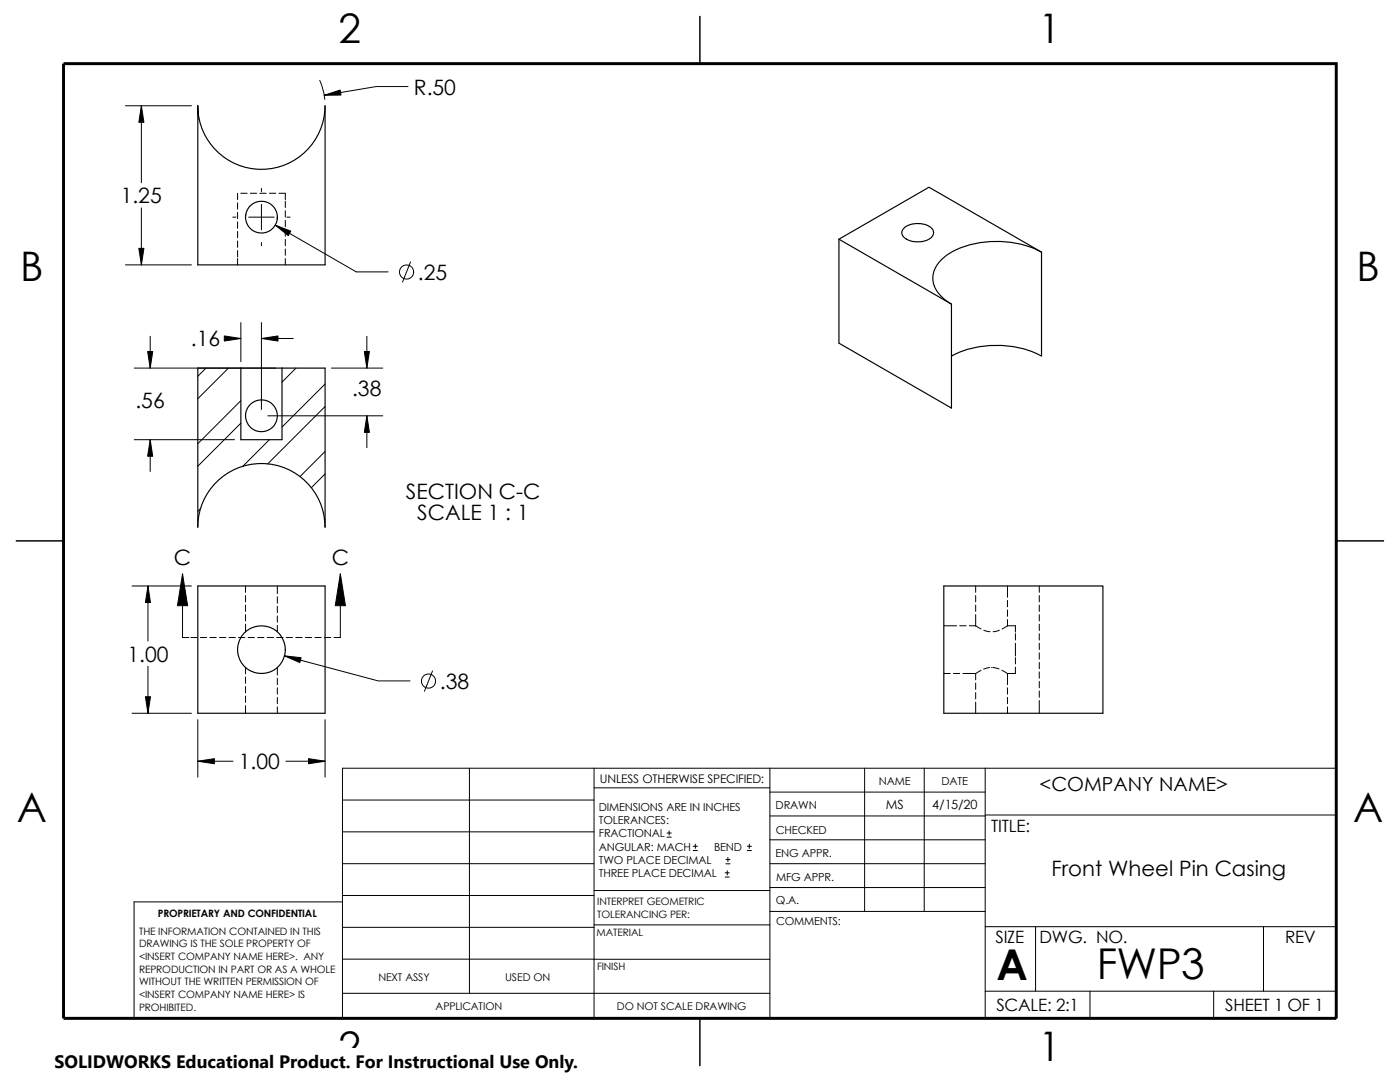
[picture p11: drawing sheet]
<svg xmlns="http://www.w3.org/2000/svg" width="279mm" height="216mm" viewBox="0 0 279 216" stroke-linecap="round" stroke-linejoin="round" font-family="sans-serif">
<g fill="none" stroke="#000" stroke-width=".2">
<path d="M63.8 16a12.2 12.2 0 0 1 1 3.8M81.4 17.3h-6.3l-10.4 1.7M25 21.1h13.2M28.2 21.1v15.3M47.4 38.6v1.2M48 38.6h1.3M50 38.6h1.2M51.9 38.6h1.2M52.2 37.6v.6M53.8 38.6h1.2M55.7 38.6h1.2v1.2M25 52.9h13.2"/>
<path d="M28.2 41.5v11.4M46.5 43.3h.6M47.4 51.6v1.3M47.4 40.5v1.2M47.4 42.4v1.2M47.4 44.3v1.3M47.4 46.2v1.3M47.4 48.1v1.3M47.4 50v1.3M49.1 42.8l-.1 .7M49.6 43.3h5.1M52.2 40.8v5.1"/>
<path d="M52.2 48.4v.6M54.9 44.9l16.2 9.4h6.3M55.4 43.3l-.1 .5M56.9 40.2v1.2M56.9 42.1v1.2M56.9 44v1.2M56.9 45.9v1.2M56.9 47.8v1.2M56.9 49.7v1.2M56.9 51.6v1.3M57.3 43.3h.6M81.9 52.3l-1.6 4"/>
<path d="M26.8 73.4h28.2M30 67.1v6.3M41.1 73.4l-1.6 1.7M45.1 67.5h3M45.6 73.4l-6.1 6.2M48.1 79.9l-8.6 8.6M48.1 64.4v7.8M52.2 64.4v17.3M52.2 67.5h6.3M59.1 73.4l-2.8 2.8M64.9 76.6l-8.6 8.6M66.1 73.4h10.3"/>
<path d="M73.2 67.1v6.3M26.8 87.7h20M30 87.7v6.4M48.1 84.4l-8.6 8.6M53.4 83h23M53.8 87.7l-5.3 5.3M64.9 90.1l-5 5M64.9 81.1l-11.5 11.5M64.9 94.6l-2.8 2.7M73.2 83v6.3M26.4 116.9h11.8M29.5 116.9v11"/>
<path d="M36.4 114.5v12.7h1.3M40 101.5l-.5 .5M49 116.9v1.3M49 118.8v1.3M55.4 116.9v1.5M55.4 119.1v1.3M64.9 103.5l-.1 .2M67.9 114.5v12.7h-1.2M194.7 116.9v1.3M194.7 118.8v1.3M201.1 116.9v2.3M201.1 119.8v1.3"/>
<path d="M207.4 116.9v1.3M207.4 118.8v1.3M29.5 132.9v9.4M38.1 127.2h1.2M40 127.2h1.3M41.9 127.2h1.3M43.8 127.2h1.3M45.7 127.2h1.3M47.6 127.2h1.3M49 124.5v1.6M49 120.7v1.3M49 122.6v1.3"/>
<path d="M49 133.2v1.3M49 135.1v1.3M49 137v1.3M49 138.9v1.3M49.5 127.2h1.3M51.4 127.2h1.3M53.3 127.2h1.3M55.2 127.2h1.3M55.4 133.2v1.5M55.4 121v1.3M55.4 122.9v1.3M55.4 124.8v1.3"/>
<path d="M55.4 135.3v1.3M55.4 137.2v1.3M55.4 139.1v1.3M56.8 130.9l18.7 5h6.3M57.1 127.2h1.3M59 127.2h1.3M60.9 127.2h1.3M62.8 127.2h1.3M64.7 127.2h1.3M86.3 133.9l-1.6 4M188.4 134.4h1.2M188.4 124.9h2.5"/>
<path d="M190.3 134.4h1.2M191.5 124.9h1.3M192.2 134.4h2.5M193.4 124.9h1.3M194.7 124.9l1.1 .6M194.7 122.6v2.3M194.7 120.7v1.3M194.7 134.4v1.3M194.7 136.3v1.3M194.7 138.2v1.3M195.8 133.7l-1.1 .7M196.3 125.8l1.3 .2"/>
<path d="M197.5 133.2l-1.2 .3M197.9 133.2h.1M198.1 133.2l1.3 .3M199.4 125.7l-1.2 .3M200 133.7l1.1 .7M201.1 124.9h1.5v1.2M201.1 134.4v2.2M201.1 121.7v1.3M201.1 123.6v1.3M201.1 137.2v1.3M201.1 139.1v1.3M201.1 124.9l-1.1 .6"/>
<path d="M202.6 128.4v2.5M202.6 126.4v1.3M202.6 133.1v1.3h-1.5M202.6 131.2v1.3M207.4 139.8v2.5M207.4 120.7v1.3M207.4 122.6v1.3M207.4 124.5v1.3M207.4 126.4v1.3M207.4 128.4v1.2M207.4 130.3v1.2M207.4 132.2v1.2"/>
<path d="M207.4 134.1v1.2M207.4 136v1.2M207.4 137.9v1.2M26.4 142.3h11.8M39.5 151.9h7M39.5 143.6v11.5M49 140.8v1.5M55.4 141.1v1.2M57.1 151.9h7.8M64.9 143.6v11.5M68.3 159.6h50.3M93.7 153.3v44.9"/>
<path d="M118.6 153.3v49.9M118.6 157.2h35M153.6 153.3v49.9M153.6 158.1h43M172.6 153.3v28.6M184.4 153.3v28.6M194.7 140.1v2.2M196.6 153.3v49.9M201.1 141.1v1.2M68.3 180h-41.5v23.2h239.9v-49.9h-198.4v49.9M68.3 172.3h50.3M68.3 178.7h50.3"/>
<path d="M68.3 166h50.3M118.6 177.7h35M133.1 167h.9M133.1 166.2h.9M133.5 165.8v.8M138.3 169.7h.9M138.3 168.9h.9M138.8 168.4v.9M144.7 175h.8M144.7 174.2h.8M144.9 172.4h.8M144.9 171.5h.8"/>
<path d="M145.1 173.8v.8M145.3 171.1v.8M149.1 169.7h.9M149.1 168.9h.9M149.5 168.4v.9M153.6 177.1h43M153.6 167.6h43M153.6 162.8h43M153.6 172.3h43M196.6 162.6h70.1M68.3 198.2h85.3M68.3 191.4h85.3"/>
<path d="M68.3 185h50.3M118.6 184.6h35M153.6 181.9h43M196.6 197.8h70.1M196.6 184.9h70.1M206.7 184.9v12.9M217.5 197.8v5.4M242.2 197.8v5.4M252.2 184.9v12.9"/>
<circle cx="81.1" cy="54.3" r="1.41"/>
<circle cx="85.5" cy="135.9" r="1.41"/>
</g>
<path d="M139.7 3.2v9.5M3.2 107.9h9.5M266.7 107.9h9.5M139.7 203.2v9.5" fill="none" stroke="#000" stroke-width=".3"/>
<path d="M12.7 12.7h254v190.5h-254z" fill="none" stroke="#000" stroke-width=".59"/>
<g fill="none" stroke="#000" stroke-width=".23">
<path d="M39.5 21.1a12.7 12.7 0 0 0 12.7 12.7 12.7 12.7 0 0 0 12.7-12.7v31.8h-25.4zM167.4 47.7l18-10.3 22.5 12.9M167.4 47.7l22.5 13v20.7l-22.5-12.9zM180.3 45.6a4.5 4.5 0 0 1 5.7 0 1.38 1.38 0 0 1-.8 2.2 4.4 4.4 0 0 1-4.9-.6 1.15 1.15 0 0 1 0-1.6zM207.9 50.3a19.8 19.8 0 0 0-18.3 .2 6.1 6.1 0 0 0-3.4 5.4 6.6 6.6 0 0 0 3.7 4.8M207.9 50.3v20.8a19.9 19.9 0 0 0-18 0M48.1 73.4h-8.6v31.8a12.7 12.7 0 0 1 12.7-12.7 12.7 12.7 0 0 1 12.7 12.7v-31.8h-8.6M48.1 73.4h8.2M56.3 73.4v14.3h-8.2v-14.3M39.5 116.9h25.4v25.4h-25.4zM188.4 116.9h31.7v25.4h-31.7z"/>
<circle cx="52.2" cy="43.3" r="3.2"/>
<circle cx="52.2" cy="83" r="3.2"/>
<circle cx="52.2" cy="129.6" r="4.8"/>
</g>
<g fill="#000" stroke="#000" stroke-width=".2">
<path d="M36.4 114.5l1 6.4h-2zM67.9 114.5l1 6.4h-2z"/>
<path d="M64.7 19l3.2-1 .2 1z" fill-rule="evenodd"/>
<path d="M28.2 21.1l.5 3.3h-1z" fill-rule="evenodd"/>
<path d="M27.7 49.6h1l-.5 3.3z" fill-rule="evenodd"/>
<path d="M54.9 44.9l3.1 1.2-.5 .9z" fill-rule="evenodd"/>
<path d="M29.5 70.1h1l-.5 3.3z" fill-rule="evenodd"/>
<path d="M44.8 67l3.3 .5-3.3 .6z" fill-rule="evenodd"/>
<path d="M52.2 67.5l3.3-.5v1.1z" fill-rule="evenodd"/>
<path d="M72.7 70.1h1l-.5 3.3z" fill-rule="evenodd"/>
<path d="M30 87.7l.5 3.3h-1z" fill-rule="evenodd"/>
<path d="M73.2 83l.5 3.3h-1z" fill-rule="evenodd"/>
<path d="M29.5 116.9l.5 3.3h-1z" fill-rule="evenodd"/>
<path d="M56.8 130.9l3.3 .3-.3 1z" fill-rule="evenodd"/>
<path d="M29 139h1l-.5 3.3z" fill-rule="evenodd"/>
<path d="M39.5 151.9l3.3-.5v1z" fill-rule="evenodd"/>
<path d="M61.6 151.4l3.3 .5-3.3 .5z" fill-rule="evenodd"/>
</g>
<path d="M10.9 209.2h104.7v6.7h-104.7z" fill="#fff"/>
<g font-size="8.5">
<text x="198.9" y="195.5">A</text>
<text x="218.9" y="195.3">FWP3</text>
</g>
<g font-size="8.1">
<text x="67.6" y="8.5">2</text>
<text x="207.3" y="8.5">1</text>
<text x="4" y="56.1">B</text>
<text x="270.7" y="56.1">B</text>
<text x="3.3" y="164.1">A</text>
<text x="270" y="164.1">A</text>
<text x="67.6" y="211.7">2</text>
<text x="207.3" y="211.7">1</text>
</g>
<g font-size="4.2">
<text x="82.6" y="18.9">R.50</text>
<text x="24.1" y="40.6">1.25</text>
<text x="83.4" y="55.8">.25</text>
<text x="38.1" y="69.1">.16</text>
<text x="27" y="81.5">.56</text>
<text x="70.3" y="79">.38</text>
<text x="81" y="99.6">SECTION C-C</text>
<text x="83.3" y="103.8">SCALE 1 : 1</text>
<text x="34.7" y="112.7">C</text>
<text x="66.2" y="112.7">C</text>
<text x="25.4" y="132">1.00</text>
<text x="87.8" y="137.4">.38</text>
<text x="47.7" y="153.5">1.00</text>
<text x="209.9" y="174.8">Front Wheel Pin Casing</text>
</g>
<text font-size="3.9" x="207.5" y="157.8">&lt;COMPANY NAME&gt;</text>
<text font-size="3.6" x="10.9" y="213">SOLIDWORKS Educational Product. For Instructional Use Only.</text>
<g font-size="3.4">
<text x="197.8" y="166">TITLE:</text>
<text x="198.7" y="188.1">SIZE</text>
<text x="207.5" y="188.1">DWG. NO.</text>
<text x="256.5" y="188.2">REV</text>
<text x="198.8" y="201.7">SCALE: 2:1</text>
<text x="244.5" y="201.7">SHEET 1 OF 1</text>
</g>
<g font-size="2.5">
<text x="176.8" y="161.5">MS</text>
<text x="186" y="161.5">4/15/20</text>
</g>
<text font-size="2.4" x="119.7" y="156.2">UNLESS OTHERWISE SPECIFIED:</text>
<g font-size="2.2">
<text x="119.5" y="161.8">DIMENSIONS ARE IN INCHES</text>
<text x="154.8" y="161.5">DRAWN</text>
<text x="175.4" y="156.7">NAME</text>
<text x="187.9" y="156.7">DATE</text>
<text x="119.5" y="164.4">TOLERANCES:</text>
<text x="119.5" y="167.1">FRACTIONAL</text>
<text x="154.8" y="166.3">CHECKED</text>
<text x="119.5" y="172.4">TWO PLACE DECIMAL</text>
<text x="119.5" y="169.7">ANGULAR: MACH</text>
<text x="142.5" y="169.7">BEND</text>
<text x="154.8" y="171">ENG APPR.</text>
<text x="119.5" y="175">THREE PLACE DECIMAL</text>
<text x="154.9" y="175.7">MFG APPR.</text>
<text x="154.9" y="180.4">Q.A.</text>
<text x="154.9" y="184.7">COMMENTS:</text>
</g>
<g font-size="2.1">
<text x="75.5" y="195.7">NEXT ASSY</text>
<text x="100.8" y="195.7">USED ON</text>
<text x="86.9" y="201.6">APPLICATION</text>
<text x="123.1" y="201.6">DO NOT SCALE DRAWING</text>
</g>
<g font-size="2">
<text x="31.5" y="182.9">PROPRIETARY AND CONFIDENTIAL</text>
<text x="119.2" y="183.1">TOLERANCING PER:</text>
<text x="119.2" y="180.6">INTERPRET GEOMETRIC</text>
<text x="27.7" y="186.5">THE INFORMATION CONTAINED IN THIS</text>
<text x="27.7" y="189.1">DRAWING IS THE SOLE PROPERTY OF</text>
<text x="27.7" y="191.6">&lt;INSERT COMPANY NAME HERE&gt;. ANY</text>
<text x="119.1" y="186.7">MATERIAL</text>
<text x="27.7" y="194.1">REPRODUCTION IN PART OR AS A WHOLE</text>
<text x="27.7" y="196.6">WITHOUT THE WRITTEN PERMISSION OF</text>
<text x="119.1" y="193.5">FINISH</text>
<text x="27.7" y="201.7">PROHIBITED.</text>
<text x="27.7" y="199.2">&lt;INSERT COMPANY NAME HERE&gt; IS</text>
</g>
</svg>
